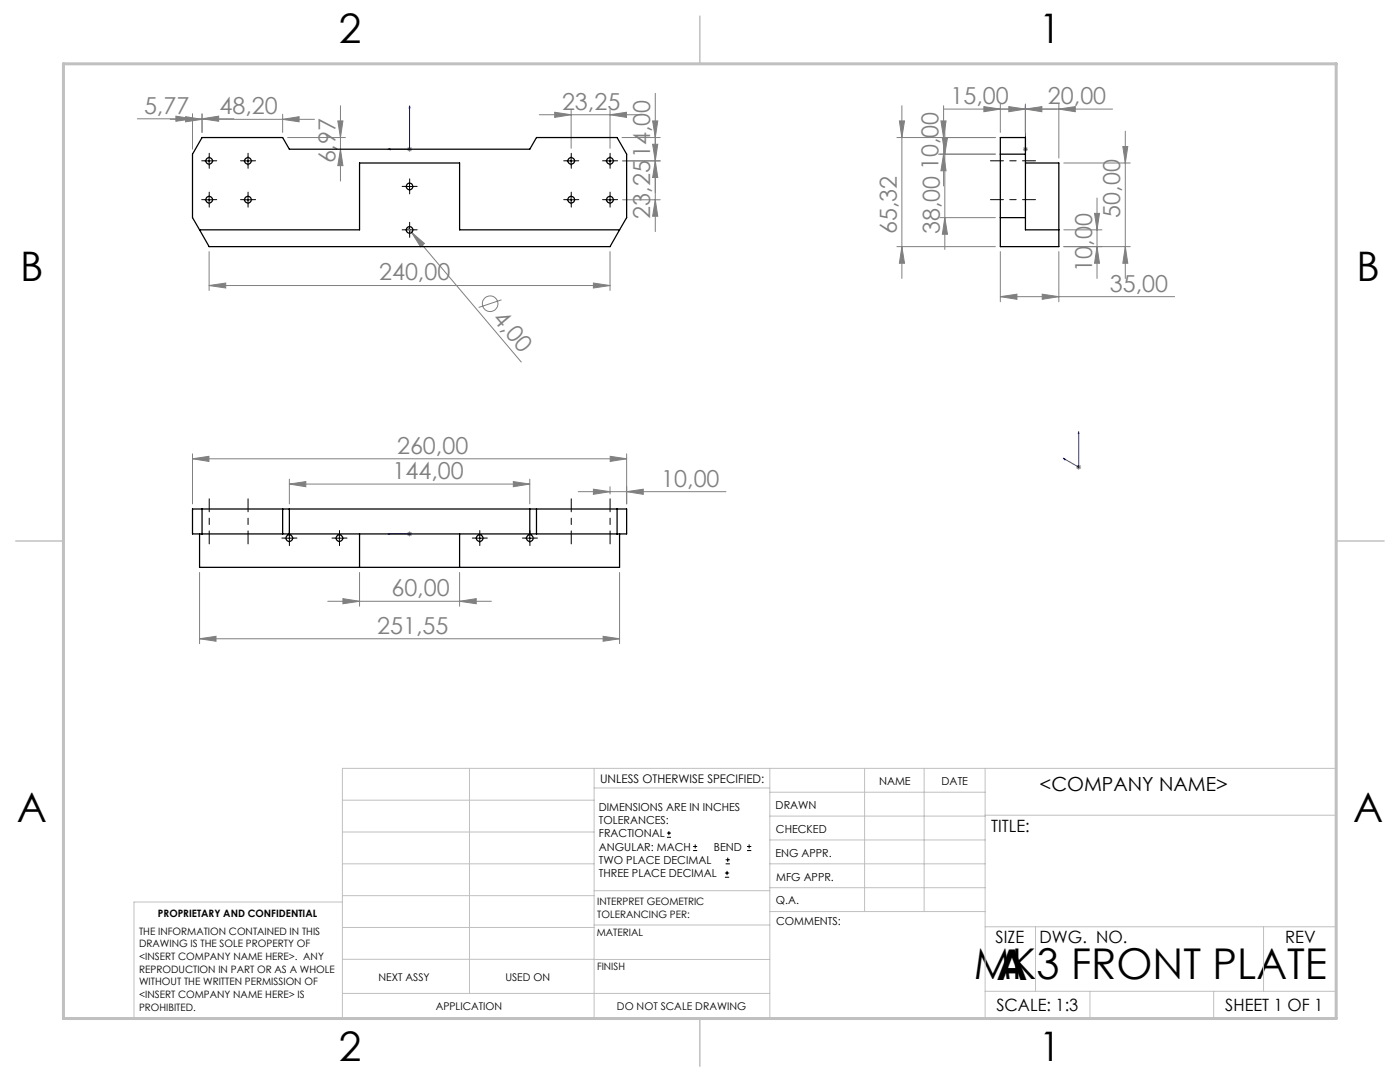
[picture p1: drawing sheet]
<svg xmlns="http://www.w3.org/2000/svg" width="279mm" height="216mm" viewBox="0 0 279 216" stroke-linecap="round" stroke-linejoin="round" font-family="sans-serif">
<g fill="none" stroke="#808080" stroke-width=".2">
<path d="M130.8 18.6v27.6M27.4 23.7h19.3M34 23.8h28.8M35.1 23.2l3.3 .5-3.3 .5zM37 23.3l3.3 .5-3.3 .5zM38.4 22.7v7.1M40.3 23.7l3.3-.5v1zM40.3 22.7v3.7M56.4 23.8l3.3-.5v1zM56.4 22.8v3.6M57.4 27.4h11.5M67.4 24.1h1l-.5 3.3z"/>
<path d="M67.9 21.1v15M67.9 29.8l.5 3.3h-1zM81.2 29.8h1M81.4 29.4l.7 .7M81.7 29.2v1.1M82.1 29.4l-.7 .7M107.6 22.9h20.5M110.7 22.4l3.3 .5-3.3 .5zM114 21.9v7.7M121.7 22.9l3.3-.5v1zM121.7 21.9v7.7M124.1 27.4h7.7"/>
<path d="M124.2 32.1h7.6M124.2 39.9h7.6M130.2 24.1h1.1l-.5 3.3zM130.2 28.8h1.1l-.5 3.3zM130.8 32.1l.5 3.3h-1.1zM130.8 39.9l.5 3.2h-1.1zM179 27.4h19.6M179.5 24.1h1l-.5 3.3zM180 21.1v34.5M187.3 30.8h11.3M187.8 24.1h1l-.5 3.3zM188.1 27.5h1l-.5 3.3z"/>
<path d="M188.3 30.8l.5 3.3h-1zM188.3 21.1v16M188.6 24.4v25.4M196.4 21.3l3.2 .5-3.2 .5zM199.6 20.8v5.6M201.3 21.3l3.3 .5-3.3 .5zM204.2 29.8h.9M204.3 29.4l.7 .7M204.6 29.2v1.1M204.6 20.8v5.6M204.6 21.8l3.3-.5v1zM205 29.4l-.7 .7"/>
<path d="M211.3 21.8l3.3-.5v1zM211.3 20.8v10.7M212.3 32.5h13.3M218.9 39.5v16.1M222 21.8h-33.6M224.1 29.2h1l-.5 3.3zM224.6 26.2v29.4M41.7 57l3.3-.5v1zM41.7 50.2v7.8M41.7 57h80M81.3 45.4l.9 1M82.2 46.4l2.5 2.2-.8 .6z"/>
<path d="M82.2 46.4l21.8 25.8M100.1 59.8l-4.6 1.5M118.4 56.5l3.3 .5-3.3 .5zM121.7 50.2v7.8M179 49.2h19.6M180 49.2l.5 3.3h-1zM187.6 43.4h11M188.6 43.4l.5 3.3h-1zM199.6 59.2l3.4-.5v1zM199.6 50.2v10M199.6 59.2h34.8M208 58.7l3.3 .5-3.3 .5z"/>
<path d="M211.3 50.2v10M212.3 49.2h13.3M212.3 45.9h7.6M218.4 42.6h1l-.5 3.3zM218.9 49.2l.5 3.3h-1zM224.6 49.2l.5 3.3h-1zM38.4 91.5l3.3-.4v1zM38.4 90.6v9.9M38.4 91.5h86.7M57.7 96.6l3.3-.5v1zM57.7 95.6v4.9M57.7 96.6h48"/>
<path d="M102.4 96.1l3.3 .5-3.3 .5zM105.7 95.6v4.9M115.4 98.1h29.5M118.4 97.6l3.3 .5-3.3 .5zM121.7 97.1v1.5M121.8 91.1l3.3 .4-3.3 .6zM125.1 98.1l3.3-.5v1zM125.1 90.6v9.9M214.8 93.2h1M214.9 92.9l.7 .7M215.3 92.7v1M215.6 92.9l-.7 .7"/>
<path d="M39.8 114.2v14.2M65.4 120h32.7M68.4 119.5l3.4 .5-3.4 .5zM71.8 114.2v6.8M81.2 106.5h1M81.4 106.2l.7 .7M81.7 106v1M82.1 106.2l-.7 .7M91.7 120l3.3-.5v1zM91.7 114.2v6.8M123.6 114.2v14.2M39.8 127.5l3.3-.5v1z"/>
<path d="M39.8 127.5h83.8M120.4 127l3.2 .5-3.2 .5z"/>
<circle cx="97.8" cy="60.6" r="1.56"/>
</g>
<g fill="none" stroke="#000" stroke-width=".2">
<path d="M40.9 39.9h1.7M40.9 32.1h1.7M41.7 31.3v1.6M41.7 39v1.7M48.6 39.9h1.7M48.6 32.1h1.7M49.5 31.3v1.6M49.5 39v1.7M80.9 37.2h1.7M81.7 36.4v1.6M113.2 39.9h1.6M113.2 32.1h1.6"/>
<path d="M114 31.3v1.6M114 39v1.7M120.9 39.9h1.7M120.9 32.1h1.7M121.7 31.3v1.6M121.7 39v1.7M80.9 45.9h1.7M81.7 45v1.7M56.9 107.4h1.7M57.7 106.5v1.7M66.9 107.4h1.7M67.7 106.5v1.7"/>
<path d="M94.9 107.4h1.7M95.7 106.5v1.7M104.9 107.4h1.7M105.7 106.5v1.7M133.1 167.1h.8M133.1 166.2h.8M133.5 165.8v.9M138.3 169.7h.8M138.3 168.9h.8M138.7 168.5v.8M144.7 175h.8M144.7 174.2h.8"/>
<path d="M144.8 172.4h.9M144.8 171.6h.9M145.1 173.8v.8M145.2 171.1v.9M149.1 169.7h.8M149.1 168.9h.8M149.5 168.5v.8"/>
</g>
<g fill="none" stroke="#00f" stroke-width=".2">
<path d="M77.4 29.8l.5-.1v.2zM81.7 21.1v8.7h-4.3M81.7 21.1l.1 .5h-.2zM204.6 29.7v.2zM204.6 21.1v.5v-.5M204.6 29.8h.1M204.6 21.1v8.7M212.2 91.4l.3 .1v.2zM215.3 86.1v.4h-.1zM215.3 86.1v7.1l-3.1-1.8M77.4 106.5h4.3M77.4 106.5h.5h-.5"/>
<path d="M81.6 106.5h.2zM81.7 106.5h.1"/>
</g>
<g fill="none" stroke="#000" stroke-width=".2" stroke-dasharray="15.2 1.3 1.3 1.3">
<path d="M40.9 39.8h-.6M40.9 32.1h-.6M41.8 39v-.7M41.8 31.3v-.7M41.8 32.9v.7M42.6 39.8h.7M42.6 32.1h.7M48.7 32.1h-.7M48.7 39.8h-.7M49.5 31.3v-.7M49.5 32.9v.7M49.5 39v-.7"/>
<path d="M50.3 32.1h.7M50.3 39.8h.7M80.9 37.2h-.6M81.8 36.4v-.7M81.8 38v.7M82.6 37.2h.7M113.2 32.1h-.7M113.2 39.8h-.7M114 31.3v-.7M114 32.9v.7M114 39v-.7M114.8 32.1h.7"/>
<path d="M114.8 39.8h.7M120.9 32.1h-.6M120.9 39.8h-.6M121.8 31.3v-.7M121.8 32.9v.7M121.8 39v-.7M122.6 32.1h.7M122.6 39.8h.7M41.8 40.7v.6M49.5 40.7v.6M80.9 45.9h-.6M81.8 45v-.6"/>
<path d="M81.8 46.7v.7M82.6 45.9h.7M114 40.7v.6M121.8 40.7v.6M56.9 107.4h-.6M57.8 106.5v-.6M57.8 108.2v.7M58.6 107.4h.7M66.9 107.4h-.6M67.8 106.5v-.6M67.8 108.2v.7M68.6 107.4h.7"/>
<path d="M94.9 107.4h-.6M95.8 106.5v-.6M95.8 108.2v.7M96.6 107.4h.7M104.9 107.4h-.6M105.8 106.5v-.6M105.8 108.2v.7M106.6 107.4h.7"/>
</g>
<path d="M197.7 39.8h9M197.7 32.1h9M41.8 99.5v9M49.5 99.5v9M114 99.5v9M121.8 99.5v9" fill="none" stroke="#000" stroke-width=".2" stroke-dasharray="15.2 1.3 1.3 1.3" stroke-dashoffset="12.6"/>
<g fill="none" stroke="#c0c0c0" stroke-width=".2">
<path d="M68.3 159.7h50.3M93.7 153.3v44.9M118.6 153.3v49.9M118.6 157.2h35M153.6 153.3v49.9M153.6 158.1h43M172.5 153.3v28.6M184.4 153.3v28.6M196.6 153.3v49.9M68.3 180h-41.6v23.2h240v-49.9h-198.4v49.9M68.3 166h50.3M68.3 178.7h50.3"/>
<path d="M68.3 172.4h50.3M118.6 177.7h35M153.6 162.8h43M153.6 177.1h43M153.6 172.4h43M153.6 167.6h43M196.6 162.7h70.1M68.3 198.2h85.3M68.3 191.4l85.3 .1M68.3 185.1h50.3M118.6 184.6h35M153.6 181.9h43"/>
<path d="M196.6 184.9h70.1M196.6 197.8h70.1M206.7 184.9v12.9M217.5 197.8v5.4M242.2 197.8v5.4M252.2 184.9v12.9"/>
</g>
<path d="M139.7 3.2v9.5M3.1 107.9h9.6M266.7 107.9h9.5M139.7 203.2v9.6" fill="none" stroke="#c0c0c0" stroke-width=".3"/>
<path d="M12.7 12.7h254v190.5h-254z" fill="none" stroke="#c0c0c0" stroke-width=".6"/>
<g fill="#00f">
<path d="M77.4 29.8l.5 .1v-.2zM81.7 21.1l-.1 .5h.2z"/>
<path d="M77.4 106.5h.5zM81.6 106.5h.2z"/>
<path d="M204.6 29.7v.2zM204.6 21.1v.5z"/>
<path d="M212.2 91.4l.3 .3v-.2zM215.3 86.1l-.1 .4h.1z"/>
</g>
<g fill="#808080">
<path d="M82.2 46.4l2.5 2.2-.8 .6z"/>
<path d="M121.7 22.9l3.3-.5v1zM110.7 22.4l3.3 .5-3.3 .5zM118.4 56.5l3.3 .5-3.3 .5zM41.7 57l3.3-.5v1zM120.4 127l3.2 .5-3.2 .5zM39.8 127.5l3.3-.5v1zM211.3 21.8l3.3-.5v1zM201.3 21.3l3.3 .5-3.3 .5z"/>
<path d="M35.1 23.2l3.3 .5-3.3 .5zM40.3 23.7l3.3-.5v1zM68.4 119.5l3.4 .5-3.4 .5zM91.7 120l3.3-.5v1zM38.4 91.5l3.3-.4v1zM121.8 91.1l3.3 .4-3.3 .6zM118.4 97.6l3.3 .5-3.3 .5zM125.1 98.1l3.3-.5v1zM199.6 59.2l3.4-.5v1zM208 58.7l3.3 .5-3.3 .5z"/>
<path d="M37 23.3l3.3 .5-3.3 .5zM56.4 23.8l3.3-.5v1z"/>
<path d="M57.7 96.6l3.3-.5v1zM102.4 96.1l3.3 .5-3.3 .5z"/>
<path d="M188.6 43.4l.5 3.3h-1zM188.1 27.5h1l-.5 3.3z"/>
<path d="M224.6 49.2l.5 3.3h-1zM224.1 29.2h1l-.5 3.3zM188.3 30.8l.5 3.3h-1zM187.8 24.1h1l-.5 3.3z"/>
<path d="M130.8 32.1l.5 3.3h-1.1zM130.2 24.1h1.1l-.5 3.3z"/>
<path d="M67.4 24.1h1l-.5 3.3zM67.9 29.8l.5 3.3h-1z"/>
<path d="M130.2 28.8h1.1l-.5 3.3zM130.8 39.9l.5 3.2h-1.1zM218.4 42.6h1l-.5 3.3zM218.9 49.2l.5 3.3h-1zM179.5 24.1h1l-.5 3.3zM180 49.2l.5 3.3h-1z"/>
<path d="M196.4 21.3l3.2 .5-3.2 .5zM204.6 21.8l3.3-.5v1z"/>
</g>
<g fill="none" stroke="#000" stroke-width=".25">
<path d="M199.6 30.8h5M204.6 32.5h6.7v16.7h-11.7v-21.8h5v18.5h6.7M39.8 45.9h32v-13.4h19.9v13.4h31.9M39.8 45.9l1.9 3.3h80l1.9-3.3M39.8 45.9l-1.4-2.5v-12.6l1.9-3.4h16.1l1.3 2.4h48l1.4-2.4h16.1l1.9 3.4v12.6l-1.5 2.5M199.6 43.4h5M38.4 101.6h86.7v4.9h-86.7zM39.8 106.5v6.7h83.8v-6.7M40.3 101.6v4.9M56.4 101.6v4.9M57.7 101.6v4.9M71.8 106.5v6.7"/>
<path d="M91.7 106.5v6.7M105.7 101.6v4.9M107.1 101.6v4.9M123.2 101.6v4.9"/>
<circle cx="41.7" cy="32.1" r=".66"/>
<circle cx="41.7" cy="39.8" r=".67"/>
<circle cx="49.5" cy="32.1" r=".66"/>
<circle cx="49.5" cy="39.8" r=".67"/>
<circle cx="81.7" cy="37.2" r=".67"/>
<circle cx="114" cy="32.1" r=".67"/>
<circle cx="114" cy="39.9" r=".67"/>
<circle cx="121.7" cy="32.1" r=".66"/>
<circle cx="121.7" cy="39.8" r=".67"/>
<circle cx="81.7" cy="45.9" r=".67"/>
<circle cx="57.8" cy="107.4" r=".67"/>
<circle cx="67.7" cy="107.4" r=".66"/>
<circle cx="95.7" cy="107.4" r=".67"/>
<circle cx="105.7" cy="107.4" r=".68"/>
</g>
<g font-size="8.5">
<text x="194.3" y="195.4">MK3 FRONT PLATE</text>
<text x="198.9" y="195.5">A</text>
</g>
<g font-size="8.1">
<text x="67.6" y="8.5">2</text>
<text x="207.3" y="8.5">1</text>
<text x="4" y="56.1">B</text>
<text x="270.7" y="56.1">B</text>
<text x="3.3" y="164.1">A</text>
<text x="270" y="164.1">A</text>
<text x="67.6" y="211.7">2</text>
<text x="207.3" y="211.7">1</text>
</g>
<g font-size="4.7" fill="#808080">
<text x="28.7" y="22.7">5,77</text>
<text x="43.8" y="22.8">48,20</text>
<text x="112.2" y="21.9">23,25</text>
<text x="189.7" y="20.7">15,00</text>
<text x="209.1" y="20.7">20,00</text>
<text x="66.9" y="32.6" transform="rotate(-90 66.9 32.6)">6,97</text>
<text x="129.8" y="31.6" transform="rotate(-90 129.8 31.6)">14,00</text>
<text x="129.8" y="43.6" transform="rotate(-90 129.8 43.6)">23,25</text>
<text x="179" y="46.7" transform="rotate(-90 179 46.7)">65,32</text>
<text x="187.6" y="46.7" transform="rotate(-90 187.6 46.7)">38,00 10,00</text>
<text x="223.6" y="43.4" transform="rotate(-90 223.6 43.4)">50,00</text>
<text x="75.7" y="55.9">240,00</text>
<text x="217.9" y="54.2" transform="rotate(-90 217.9 54.2)">10,00</text>
<text x="221.5" y="58.2">35,00</text>
<text x="98.2" y="63.7" transform="rotate(50 98.2 63.7)">4,00</text>
<text x="78.4" y="95.6">144,00</text>
<text x="79.2" y="90.5">260,00</text>
<text x="132" y="97.1">10,00</text>
<text x="78.1" y="118.9">60,00</text>
<text x="75.3" y="126.4">251,55</text>
</g>
<text font-size="3.9" x="207.5" y="157.8">&lt;COMPANY NAME&gt;</text>
<g font-size="3.4">
<text x="197.8" y="166">TITLE:</text>
<text x="198.7" y="188.1">SIZE</text>
<text x="207.5" y="188.1">DWG. NO.</text>
<text x="256.5" y="188.2">REV</text>
<text x="198.8" y="201.7">SCALE: 1:3</text>
<text x="244.5" y="201.7">SHEET 1 OF 1</text>
</g>
<text font-size="2.4" x="119.8" y="156.2">UNLESS OTHERWISE SPECIFIED:</text>
<g font-size="2.2">
<text x="119.5" y="161.8">DIMENSIONS ARE IN INCHES</text>
<text x="154.8" y="161.4">DRAWN</text>
<text x="175.4" y="156.6">NAME</text>
<text x="187.9" y="156.7">DATE</text>
<text x="119.5" y="164.4">TOLERANCES:</text>
<text x="119.5" y="167.1">FRACTIONAL</text>
<text x="154.9" y="166.3">CHECKED</text>
<text x="119.5" y="169.7">ANGULAR: MACH</text>
<text x="119.5" y="172.4">TWO PLACE DECIMAL</text>
<text x="142.5" y="169.7">BEND</text>
<text x="154.8" y="170.9">ENG APPR.</text>
<text x="119.5" y="175">THREE PLACE DECIMAL</text>
<text x="154.9" y="175.7">MFG APPR.</text>
<text x="154.9" y="180.4">Q.A.</text>
<text x="154.9" y="184.6">COMMENTS:</text>
</g>
<g font-size="2.1">
<text x="75.5" y="195.7">NEXT ASSY</text>
<text x="100.9" y="195.7">USED ON</text>
<text x="86.9" y="201.5">APPLICATION</text>
<text x="123.1" y="201.6">DO NOT SCALE DRAWING</text>
</g>
<g font-size="2">
<text x="31.5" y="182.9">PROPRIETARY AND CONFIDENTIAL</text>
<text x="119.2" y="180.6">INTERPRET GEOMETRIC</text>
<text x="119.2" y="183.1">TOLERANCING PER:</text>
<text x="27.8" y="186.5">THE INFORMATION CONTAINED IN THIS</text>
<text x="27.8" y="189">DRAWING IS THE SOLE PROPERTY OF</text>
<text x="27.8" y="191.6">&lt;INSERT COMPANY NAME HERE&gt;. ANY</text>
<text x="119.1" y="186.7">MATERIAL</text>
<text x="27.8" y="194.1">REPRODUCTION IN PART OR AS A WHOLE</text>
<text x="27.8" y="196.6">WITHOUT THE WRITTEN PERMISSION OF</text>
<text x="119.1" y="193.5">FINISH</text>
<text x="27.8" y="199.1">&lt;INSERT COMPANY NAME HERE&gt; IS</text>
<text x="27.8" y="201.7">PROHIBITED.</text>
</g>
</svg>
